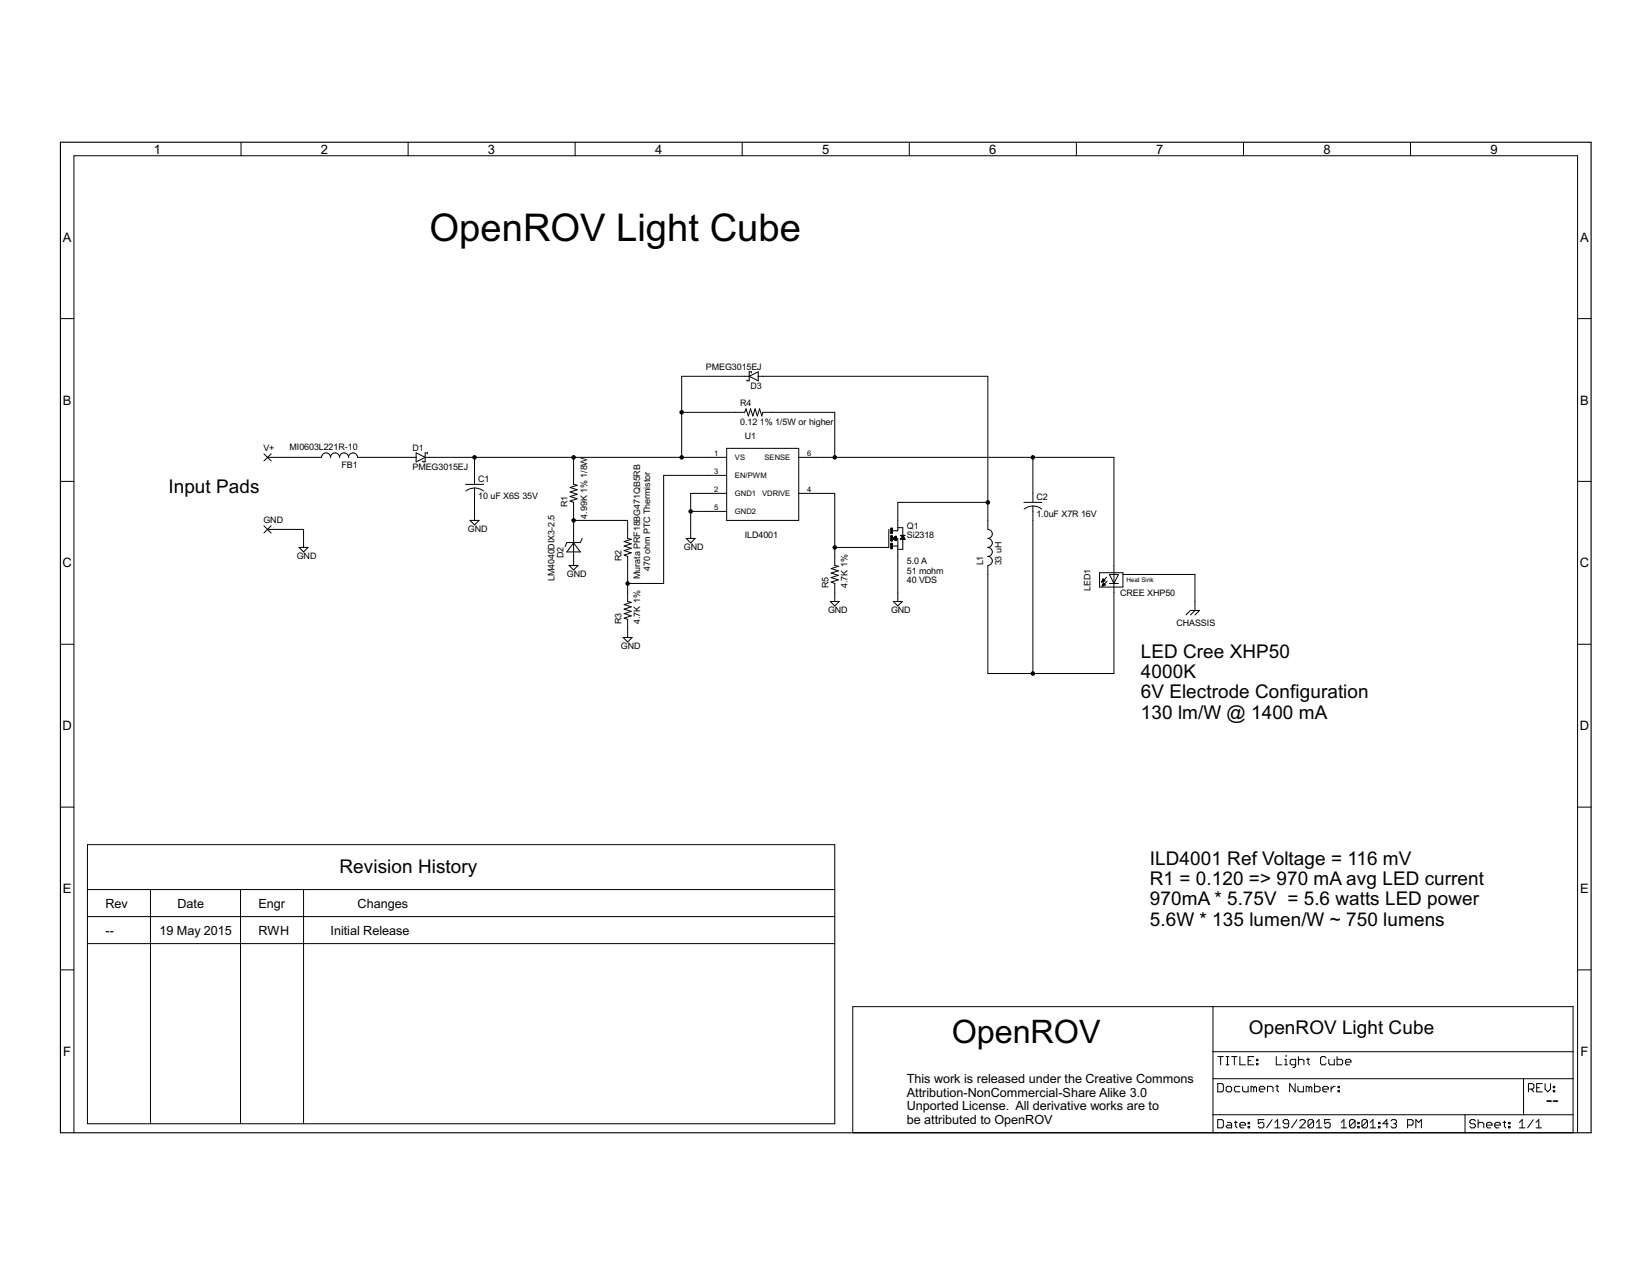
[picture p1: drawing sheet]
<?xml version="1.0" encoding="utf-8"?>
<!DOCTYPE eagle SYSTEM "eagle.dtd">
<eagle version="6.4">
<drawing>
<settings>
<setting alwaysvectorfont="no"/>
<setting verticaltext="up"/>
</settings>
<grid distance="0.1" unitdist="inch" unit="inch" style="lines" multiple="1" display="no" altdistance="0.01" altunitdist="inch" altunit="inch"/>
<schematic xreflabel="%F%N/%S.%C%R" xrefpart="/%S.%C%R">
<libraries>
<library name="OpenROV General Library">
<symbols>
<symbol name="FRAME_B_L">
<frame x1="0" y1="0" x2="431.8" y2="279.4" columns="9" rows="6" layer="94" border-bottom="no"/>
</symbol>
<symbol name="DOCFIELD">
<wire x1="0" y1="0" x2="71.12" y2="0" width="0.1016" layer="94"/>
<wire x1="101.6" y1="15.24" x2="87.63" y2="15.24" width="0.1016" layer="94"/>
<wire x1="0" y1="0" x2="0" y2="5.08" width="0.1016" layer="94"/>
<wire x1="0" y1="5.08" x2="71.12" y2="5.08" width="0.1016" layer="94"/>
<wire x1="0" y1="5.08" x2="0" y2="15.24" width="0.1016" layer="94"/>
<wire x1="101.6" y1="15.24" x2="101.6" y2="5.08" width="0.1016" layer="94"/>
<wire x1="71.12" y1="5.08" x2="71.12" y2="0" width="0.1016" layer="94"/>
<wire x1="71.12" y1="5.08" x2="87.63" y2="5.08" width="0.1016" layer="94"/>
<wire x1="71.12" y1="0" x2="101.6" y2="0" width="0.1016" layer="94"/>
<wire x1="87.63" y1="15.24" x2="87.63" y2="5.08" width="0.1016" layer="94"/>
<wire x1="87.63" y1="15.24" x2="0" y2="15.24" width="0.1016" layer="94"/>
<wire x1="87.63" y1="5.08" x2="101.6" y2="5.08" width="0.1016" layer="94"/>
<wire x1="101.6" y1="5.08" x2="101.6" y2="0" width="0.1016" layer="94"/>
<wire x1="0" y1="15.24" x2="0" y2="22.86" width="0.1016" layer="94"/>
<wire x1="101.6" y1="35.56" x2="0" y2="35.56" width="0.1016" layer="94"/>
<wire x1="101.6" y1="35.56" x2="101.6" y2="22.86" width="0.1016" layer="94"/>
<wire x1="0" y1="22.86" x2="101.6" y2="22.86" width="0.1016" layer="94"/>
<wire x1="0" y1="22.86" x2="0" y2="35.56" width="0.1016" layer="94"/>
<wire x1="101.6" y1="22.86" x2="101.6" y2="15.24" width="0.1016" layer="94"/>
<text x="1.27" y="1.27" size="2.54" layer="94" font="vector">Date:</text>
<text x="12.7" y="1.27" size="2.54" layer="94" font="vector">&gt;LAST_DATE_TIME</text>
<text x="72.39" y="1.27" size="2.54" layer="94" font="vector">Sheet:</text>
<text x="86.36" y="1.27" size="2.54" layer="94" font="vector">&gt;SHEET</text>
<text x="88.9" y="11.43" size="2.54" layer="94" font="vector">REV:</text>
<text x="1.27" y="19.05" size="2.54" layer="94" font="vector">TITLE:</text>
<text x="1.27" y="11.43" size="2.54" layer="94" font="vector">Document Number:</text>
<text x="17.78" y="19.05" size="2.54" layer="94" font="vector">&gt;DRAWING_NAME</text>
<wire x1="0" y1="35.56" x2="-101.6" y2="35.56" width="0.1016" layer="94"/>
<wire x1="0" y1="0" x2="-101.6" y2="0" width="0.1016" layer="94"/>
<wire x1="-101.6" y1="35.56" x2="-101.6" y2="0" width="0.1016" layer="94"/>
<text x="-86.36" y="2.54" size="2.54" layer="94">This work is released under the Creative Commons
Attribution-NonCommercial-Share Alike 3.0
Unported License.  All derivative works are to
be attributed to OpenROV</text>
<text x="-73.66" y="25.4" size="6.4516" layer="94">OpenROV</text>
</symbol>
</symbols>
<devicesets>
<deviceset name="FRAME_B_L" prefix="FRAME" uservalue="yes">
<gates>
<gate name="G$1" symbol="FRAME_B_L" x="0" y="0" addlevel="always"/>
<gate name="G$2" symbol="DOCFIELD" x="325.12" y="0" addlevel="always"/>
</gates>
<devices>
<device name="">
<technologies>
<technology name=""/>
</technologies>
</device>
</devices>
</deviceset>
</devicesets>
</library>
<library name="OpenROV LED Library">
<symbols>
<symbol name="LED_WITH_HEATSINK">
<wire x1="1.27" y1="2.54" x2="0" y2="0" width="0.254" layer="94"/>
<wire x1="0" y1="0" x2="-1.27" y2="2.54" width="0.254" layer="94"/>
<wire x1="1.27" y1="0" x2="0" y2="0" width="0.254" layer="94"/>
<wire x1="0" y1="0" x2="-1.27" y2="0" width="0.254" layer="94"/>
<wire x1="1.27" y1="2.54" x2="0" y2="2.54" width="0.254" layer="94"/>
<wire x1="0" y1="2.54" x2="-1.27" y2="2.54" width="0.254" layer="94"/>
<wire x1="0" y1="2.54" x2="0" y2="0" width="0.1524" layer="94"/>
<wire x1="-2.032" y1="1.778" x2="-3.429" y2="0.381" width="0.1524" layer="94"/>
<wire x1="-1.905" y1="0.635" x2="-3.302" y2="-0.762" width="0.1524" layer="94"/>
<pin name="A" x="0" y="5.08" visible="off" length="short" direction="pas" rot="R270"/>
<pin name="C" x="0" y="-2.54" visible="off" length="short" direction="pas" rot="R90"/>
<text x="-6.604" y="-2.032" size="1.778" layer="95" rot="R90">&gt;NAME</text>
<text x="-4.445" y="-2.032" size="1.778" layer="96" rot="R90">&gt;VALUE</text>
<polygon width="0.1524" layer="94">
<vertex x="-3.429" y="0.381"/>
<vertex x="-3.048" y="1.27"/>
<vertex x="-2.54" y="0.762"/>
</polygon>
<polygon width="0.1524" layer="94">
<vertex x="-3.302" y="-0.762"/>
<vertex x="-2.921" y="0.127"/>
<vertex x="-2.413" y="-0.381"/>
</polygon>
<pin name="HEATSINK" x="5.08" y="2.54" visible="off" length="short" direction="pas" rot="R180"/>
<wire x1="2.54" y1="3.048" x2="2.54" y2="-1.016" width="0.254" layer="94"/>
<wire x1="2.54" y1="-1.016" x2="-4.064" y2="-1.016" width="0.254" layer="94"/>
<wire x1="-4.064" y1="-1.016" x2="-4.064" y2="3.048" width="0.254" layer="94"/>
<wire x1="-4.064" y1="3.048" x2="2.54" y2="3.048" width="0.254" layer="94"/>
<text x="3.556" y="0.508" size="1.27" layer="94">Heat Sink</text>
</symbol>
<symbol name="ILD4001">
<pin name="VS" x="-15.24" y="7.62" length="middle"/>
<pin name="EN/PWM" x="-15.24" y="2.54" length="middle"/>
<pin name="GND1" x="-15.24" y="-2.54" length="middle"/>
<pin name="GND2" x="-15.24" y="-7.62" length="middle"/>
<pin name="SENSE" x="15.24" y="7.62" length="middle" rot="R180"/>
<pin name="VDRIVE" x="15.24" y="-2.54" length="middle" rot="R180"/>
<wire x1="-10.16" y1="10.16" x2="-10.16" y2="-10.16" width="0.254" layer="94"/>
<wire x1="-10.16" y1="-10.16" x2="10.16" y2="-10.16" width="0.254" layer="94"/>
<wire x1="10.16" y1="-10.16" x2="10.16" y2="10.16" width="0.254" layer="94"/>
<wire x1="10.16" y1="10.16" x2="-10.16" y2="10.16" width="0.254" layer="94"/>
<text x="-5.08" y="12.7" size="1.778" layer="95" ratio="10">&gt;NAME</text>
<text x="-5.08" y="-15.24" size="1.778" layer="96" ratio="10">&gt;VALUE</text>
</symbol>
</symbols>
<devicesets>
<deviceset name="LED_WITH_HEATSINK" prefix="LED" uservalue="yes">
<gates>
<gate name="G$1" symbol="LED_WITH_HEATSINK" x="0" y="0"/>
</gates>
<devices>
<device name="-CREE_MX" package="CREE_MX">
<connects>
<connect gate="G$1" pin="A" pad="A"/>
<connect gate="G$1" pin="C" pad="C"/>
<connect gate="G$1" pin="HEATSINK" pad="HEATSINK"/>
</connects>
<technologies>
<technology name=""/>
</technologies>
</device>
<device name="-OSRAM_CR7P" package="OSRAM_CR7P">
<connects>
<connect gate="G$1" pin="A" pad="A"/>
<connect gate="G$1" pin="C" pad="C"/>
<connect gate="G$1" pin="HEATSINK" pad="SINK"/>
</connects>
<technologies>
<technology name=""/>
</technologies>
</device>
<device name="-OSRAM_SSL_WITH_REFL" package="OSRAM_SSL_WITH_REFLECTOR">
<connects>
<connect gate="G$1" pin="A" pad="A"/>
<connect gate="G$1" pin="C" pad="C"/>
<connect gate="G$1" pin="HEATSINK" pad="SINK"/>
</connects>
<technologies>
<technology name=""/>
</technologies>
</device>
<device name="-OSRAM_CR7P_ALT_SILK" package="OSRAM_CR7P_ALT_SILK">
<connects>
<connect gate="G$1" pin="A" pad="A"/>
<connect gate="G$1" pin="C" pad="C"/>
<connect gate="G$1" pin="HEATSINK" pad="SINK"/>
</connects>
<technologies>
<technology name=""/>
</technologies>
</device>
<device name="-CREE_XML" package="CREE_XML">
<connects>
<connect gate="G$1" pin="A" pad="A"/>
<connect gate="G$1" pin="C" pad="C"/>
<connect gate="G$1" pin="HEATSINK" pad="SINK"/>
</connects>
<technologies>
<technology name=""/>
</technologies>
</device>
<device name="-CREE_XHP50_6V" package="CREE_XHP50_6V">
<connects>
<connect gate="G$1" pin="A" pad="A"/>
<connect gate="G$1" pin="C" pad="C"/>
<connect gate="G$1" pin="HEATSINK" pad="SINK"/>
</connects>
<technologies>
<technology name=""/>
</technologies>
</device>
</devices>
</deviceset>
<deviceset name="ILD4001" prefix="U" uservalue="yes">
<gates>
<gate name="G$1" symbol="ILD4001" x="0" y="0"/>
</gates>
<devices>
<device name="" package="SC74_INFINEON">
<connects>
<connect gate="G$1" pin="EN/PWM" pad="3"/>
<connect gate="G$1" pin="GND1" pad="2"/>
<connect gate="G$1" pin="GND2" pad="5"/>
<connect gate="G$1" pin="SENSE" pad="6"/>
<connect gate="G$1" pin="VDRIVE" pad="4"/>
<connect gate="G$1" pin="VS" pad="1"/>
</connects>
<technologies>
<technology name=""/>
</technologies>
</device>
</devices>
</deviceset>
</devicesets>
</library>
<library name="Walts_Generic_Parts">
<symbols>
<symbol name="RESISTOR">
<wire x1="-2.54" y1="0" x2="-2.159" y2="1.016" width="0.2032" layer="94"/>
<wire x1="-2.159" y1="1.016" x2="-1.524" y2="-1.016" width="0.2032" layer="94"/>
<wire x1="-1.524" y1="-1.016" x2="-0.889" y2="1.016" width="0.2032" layer="94"/>
<wire x1="-0.889" y1="1.016" x2="-0.254" y2="-1.016" width="0.2032" layer="94"/>
<wire x1="-0.254" y1="-1.016" x2="0.381" y2="1.016" width="0.2032" layer="94"/>
<wire x1="0.381" y1="1.016" x2="1.016" y2="-1.016" width="0.2032" layer="94"/>
<wire x1="1.016" y1="-1.016" x2="1.651" y2="1.016" width="0.2032" layer="94"/>
<wire x1="1.651" y1="1.016" x2="2.286" y2="-1.016" width="0.2032" layer="94"/>
<wire x1="2.286" y1="-1.016" x2="2.54" y2="0" width="0.2032" layer="94"/>
<text x="-3.81" y="1.7526" size="1.778" layer="95">&gt;NAME</text>
<text x="-3.81" y="-3.556" size="1.778" layer="96">&gt;VALUE</text>
<pin name="2" x="5.08" y="0" visible="off" length="short" direction="pas" swaplevel="1" rot="R180"/>
<pin name="1" x="-5.08" y="0" visible="off" length="short" direction="pas" swaplevel="1"/>
</symbol>
<symbol name="CAP">
<wire x1="-2.54" y1="0" x2="2.54" y2="0" width="0.254" layer="94"/>
<wire x1="0" y1="-1.016" x2="0" y2="-2.54" width="0.1524" layer="94"/>
<wire x1="0" y1="-1" x2="2.4892" y2="-1.8542" width="0.254" layer="94" curve="-37.878202"/>
<wire x1="-2.4668" y1="-1.8504" x2="0" y2="-1.0161" width="0.254" layer="94" curve="-37.373024"/>
<text x="1.016" y="0.635" size="1.778" layer="95">&gt;NAME</text>
<text x="1.016" y="-4.191" size="1.778" layer="96">&gt;VALUE</text>
<pin name="1" x="0" y="2.54" visible="off" length="short" direction="pas" swaplevel="1" rot="R270"/>
<pin name="2" x="0" y="-5.08" visible="off" length="short" direction="pas" swaplevel="1" rot="R90"/>
</symbol>
<symbol name="SCHOTTKY-1">
<wire x1="-1.27" y1="-1.27" x2="1.27" y2="0" width="0.254" layer="94"/>
<wire x1="1.27" y1="0" x2="-1.27" y2="1.27" width="0.254" layer="94"/>
<wire x1="1.905" y1="1.27" x2="1.27" y2="1.27" width="0.254" layer="94"/>
<wire x1="1.27" y1="1.27" x2="1.27" y2="0" width="0.254" layer="94"/>
<wire x1="-1.27" y1="1.27" x2="-1.27" y2="0" width="0.254" layer="94"/>
<wire x1="-1.27" y1="0" x2="-1.27" y2="-1.27" width="0.254" layer="94"/>
<wire x1="1.27" y1="0" x2="1.27" y2="-1.27" width="0.254" layer="94"/>
<wire x1="1.905" y1="1.27" x2="1.905" y2="1.016" width="0.254" layer="94"/>
<wire x1="1.27" y1="-1.27" x2="0.635" y2="-1.27" width="0.254" layer="94"/>
<wire x1="0.635" y1="-1.016" x2="0.635" y2="-1.27" width="0.254" layer="94"/>
<text x="-2.286" y="1.905" size="1.778" layer="95">&gt;NAME</text>
<text x="-2.286" y="-3.683" size="1.778" layer="96">&gt;VALUE</text>
<pin name="A" x="-2.54" y="0" visible="off" length="point" direction="pas"/>
<pin name="C" x="2.54" y="0" visible="off" length="point" direction="pas" rot="R180"/>
<wire x1="-1.27" y1="0" x2="-2.54" y2="0" width="0.254" layer="94"/>
<wire x1="1.27" y1="0" x2="2.54" y2="0" width="0.254" layer="94"/>
</symbol>
<symbol name="INDUCTOR">
<wire x1="0" y1="5.08" x2="1.27" y2="3.81" width="0.254" layer="94" curve="-90"/>
<wire x1="0" y1="2.54" x2="1.27" y2="3.81" width="0.254" layer="94" curve="90"/>
<wire x1="0" y1="2.54" x2="1.27" y2="1.27" width="0.254" layer="94" curve="-90"/>
<wire x1="0" y1="0" x2="1.27" y2="1.27" width="0.254" layer="94" curve="90"/>
<wire x1="0" y1="0" x2="1.27" y2="-1.27" width="0.254" layer="94" curve="-90"/>
<wire x1="0" y1="-2.54" x2="1.27" y2="-1.27" width="0.254" layer="94" curve="90"/>
<wire x1="0" y1="-2.54" x2="1.27" y2="-3.81" width="0.254" layer="94" curve="-90"/>
<wire x1="0" y1="-5.08" x2="1.27" y2="-3.81" width="0.254" layer="94" curve="90"/>
<text x="-1.27" y="-5.08" size="1.778" layer="95" rot="R90">&gt;NAME</text>
<text x="3.81" y="-5.08" size="1.778" layer="96" rot="R90">&gt;VALUE</text>
<pin name="2" x="0" y="-7.62" visible="off" length="short" direction="pas" swaplevel="1" rot="R90"/>
<pin name="1" x="0" y="7.62" visible="off" length="short" direction="pas" swaplevel="1" rot="R270"/>
</symbol>
<symbol name="N_MOSFET">
<wire x1="-0.508" y1="0" x2="0" y2="0" width="0.1524" layer="94"/>
<wire x1="-1.524" y1="-2.159" x2="0" y2="-2.159" width="0.1524" layer="94"/>
<wire x1="-2.54" y1="-2.54" x2="-2.54" y2="2.54" width="0.1524" layer="94"/>
<wire x1="0" y1="0" x2="0" y2="-2.159" width="0.1524" layer="94"/>
<wire x1="1.397" y1="-0.254" x2="1.397" y2="-3.048" width="0.1524" layer="94"/>
<wire x1="1.397" y1="-3.048" x2="0" y2="-3.048" width="0.1524" layer="94"/>
<wire x1="-1.524" y1="2.159" x2="0" y2="2.159" width="0.1524" layer="94"/>
<wire x1="0" y1="2.159" x2="0" y2="2.54" width="0.1524" layer="94"/>
<wire x1="0" y1="3.048" x2="1.397" y2="3.048" width="0.1524" layer="94"/>
<wire x1="1.397" y1="3.048" x2="1.397" y2="0.762" width="0.1524" layer="94"/>
<wire x1="0" y1="-2.159" x2="0" y2="-2.54" width="0.1524" layer="94"/>
<text x="2.54" y="0" size="1.778" layer="96">&gt;VALUE</text>
<text x="2.54" y="2.54" size="1.778" layer="95">&gt;NAME</text>
<rectangle x1="-2.032" y1="1.397" x2="-1.524" y2="2.921" layer="94"/>
<rectangle x1="-2.032" y1="-0.762" x2="-1.524" y2="0.762" layer="94"/>
<rectangle x1="-2.032" y1="-2.921" x2="-1.524" y2="-1.397" layer="94"/>
<rectangle x1="0.762" y1="0.762" x2="2.032" y2="0.889" layer="94"/>
<pin name="D" x="0" y="5.08" visible="off" length="short" direction="pas" rot="R270"/>
<pin name="S" x="0" y="-5.08" visible="off" length="short" direction="pas" rot="R90"/>
<pin name="G" x="-5.08" y="-2.54" visible="off" length="short" direction="pas"/>
<polygon width="0.1016" layer="94">
<vertex x="-1.524" y="0"/>
<vertex x="-0.508" y="0.635"/>
<vertex x="-0.508" y="-0.635"/>
</polygon>
<polygon width="0.1016" layer="94">
<vertex x="1.397" y="0.762"/>
<vertex x="2.032" y="-0.254"/>
<vertex x="0.762" y="-0.254"/>
</polygon>
</symbol>
<symbol name="ZENER/TVS">
<wire x1="-1.27" y1="-1.905" x2="1.27" y2="0" width="0.254" layer="94"/>
<wire x1="1.27" y1="0" x2="-1.27" y2="1.905" width="0.254" layer="94"/>
<wire x1="-1.27" y1="1.905" x2="-1.27" y2="-1.905" width="0.254" layer="94"/>
<wire x1="1.397" y1="1.905" x2="1.397" y2="-1.905" width="0.254" layer="94"/>
<wire x1="1.397" y1="-1.905" x2="2.54" y2="-2.413" width="0.254" layer="94"/>
<wire x1="1.397" y1="1.905" x2="0.254" y2="2.413" width="0.254" layer="94"/>
<text x="-2.9464" y="2.8956" size="1.778" layer="95">&gt;NAME</text>
<text x="-4.4704" y="-4.7498" size="1.778" layer="96">&gt;VALUE</text>
<pin name="A" x="-2.54" y="0" visible="off" length="short" direction="pas"/>
<pin name="C" x="2.54" y="0" visible="off" length="short" direction="pas" rot="R180"/>
</symbol>
</symbols>
<devicesets>
<deviceset name="RESISTOR" prefix="R" uservalue="yes">
<gates>
<gate name="G$1" symbol="RESISTOR" x="0" y="0"/>
</gates>
<devices>
<device name="-0603" package="R0603">
<connects>
<connect gate="G$1" pin="1" pad="1"/>
<connect gate="G$1" pin="2" pad="2"/>
</connects>
<technologies>
<technology name=""/>
</technologies>
</device>
<device name="-0805" package="R0805">
<connects>
<connect gate="G$1" pin="1" pad="1"/>
<connect gate="G$1" pin="2" pad="2"/>
</connects>
<technologies>
<technology name=""/>
</technologies>
</device>
<device name="-1210" package="R1210">
<connects>
<connect gate="G$1" pin="1" pad="1"/>
<connect gate="G$1" pin="2" pad="2"/>
</connects>
<technologies>
<technology name=""/>
</technologies>
</device>
<device name="-1206" package="R1206">
<connects>
<connect gate="G$1" pin="1" pad="1"/>
<connect gate="G$1" pin="2" pad="2"/>
</connects>
<technologies>
<technology name=""/>
</technologies>
</device>
<device name="-1812" package="R1812">
<connects>
<connect gate="G$1" pin="1" pad="1"/>
<connect gate="G$1" pin="2" pad="2"/>
</connects>
<technologies>
<technology name=""/>
</technologies>
</device>
<device name="-2010" package="R2010">
<connects>
<connect gate="G$1" pin="1" pad="1"/>
<connect gate="G$1" pin="2" pad="2"/>
</connects>
<technologies>
<technology name=""/>
</technologies>
</device>
<device name="-0402" package="R0402">
<connects>
<connect gate="G$1" pin="1" pad="1"/>
<connect gate="G$1" pin="2" pad="2"/>
</connects>
<technologies>
<technology name=""/>
</technologies>
</device>
</devices>
</deviceset>
<deviceset name="CAP" prefix="C" uservalue="yes">
<gates>
<gate name="G$1" symbol="CAP" x="0" y="0"/>
</gates>
<devices>
<device name="0603" package="R0603">
<connects>
<connect gate="G$1" pin="1" pad="1"/>
<connect gate="G$1" pin="2" pad="2"/>
</connects>
<technologies>
<technology name=""/>
</technologies>
</device>
<device name="0805" package="R0805">
<connects>
<connect gate="G$1" pin="1" pad="1"/>
<connect gate="G$1" pin="2" pad="2"/>
</connects>
<technologies>
<technology name=""/>
</technologies>
</device>
<device name="1206" package="R1206">
<connects>
<connect gate="G$1" pin="1" pad="1"/>
<connect gate="G$1" pin="2" pad="2"/>
</connects>
<technologies>
<technology name=""/>
</technologies>
</device>
</devices>
</deviceset>
<deviceset name="SCHOTTKY" prefix="D" uservalue="yes">
<gates>
<gate name="1" symbol="SCHOTTKY-1" x="0" y="0"/>
</gates>
<devices>
<device name="" package="SOT23">
<connects>
<connect gate="1" pin="A" pad="1"/>
<connect gate="1" pin="C" pad="3"/>
</connects>
<technologies>
<technology name=""/>
</technologies>
</device>
<device name="SOD323" package="SOD323">
<connects>
<connect gate="1" pin="A" pad="A"/>
<connect gate="1" pin="C" pad="C"/>
</connects>
<technologies>
<technology name=""/>
</technologies>
</device>
<device name="DPAK" package="DPAK">
<connects>
<connect gate="1" pin="A" pad="1 3"/>
<connect gate="1" pin="C" pad="4"/>
</connects>
<technologies>
<technology name=""/>
</technologies>
</device>
<device name="DO214AA" package="DO214AA">
<connects>
<connect gate="1" pin="A" pad="A"/>
<connect gate="1" pin="C" pad="C"/>
</connects>
<technologies>
<technology name=""/>
</technologies>
</device>
<device name="DO214AC" package="DO214AC">
<connects>
<connect gate="1" pin="A" pad="A"/>
<connect gate="1" pin="C" pad="C"/>
</connects>
<technologies>
<technology name=""/>
</technologies>
</device>
<device name="SOD123W" package="SOD123W">
<connects>
<connect gate="1" pin="A" pad="A"/>
<connect gate="1" pin="C" pad="C"/>
</connects>
<technologies>
<technology name=""/>
</technologies>
</device>
</devices>
</deviceset>
<deviceset name="INDUCTOR" prefix="L" uservalue="yes">
<gates>
<gate name="G$1" symbol="INDUCTOR" x="55.88" y="-15.24"/>
</gates>
<devices>
<device name="0603" package="R0603">
<connects>
<connect gate="G$1" pin="1" pad="1"/>
<connect gate="G$1" pin="2" pad="2"/>
</connects>
<technologies>
<technology name=""/>
</technologies>
</device>
<device name="0805" package="R0805">
<connects>
<connect gate="G$1" pin="1" pad="1"/>
<connect gate="G$1" pin="2" pad="2"/>
</connects>
<technologies>
<technology name=""/>
</technologies>
</device>
<device name="1206" package="R1206">
<connects>
<connect gate="G$1" pin="1" pad="1"/>
<connect gate="G$1" pin="2" pad="2"/>
</connects>
<technologies>
<technology name=""/>
</technologies>
</device>
<device name="3A_TEST" package="INDUCTOR_3A_TEST">
<connects>
<connect gate="G$1" pin="1" pad="P$1"/>
<connect gate="G$1" pin="2" pad="P$2"/>
</connects>
<technologies>
<technology name=""/>
</technologies>
</device>
<device name="TAIYO-NR60" package="INDUCTOR_TAIYO_NR60">
<connects>
<connect gate="G$1" pin="1" pad="P$1"/>
<connect gate="G$1" pin="2" pad="P$2"/>
</connects>
<technologies>
<technology name=""/>
</technologies>
</device>
<device name="-BOURNS-12X0" package="INDUCTOR_BOURNS_12X0">
<connects>
<connect gate="G$1" pin="1" pad="1"/>
<connect gate="G$1" pin="2" pad="2"/>
</connects>
<technologies>
<technology name=""/>
</technologies>
</device>
<device name="-LAIRD_TYS5020" package="INDUCTOR_LAIRD_TYS5020">
<connects>
<connect gate="G$1" pin="1" pad="P$1"/>
<connect gate="G$1" pin="2" pad="P$2"/>
</connects>
<technologies>
<technology name=""/>
</technologies>
</device>
<device name="-LAIRD_TYS8040" package="INDUCTOR_LAIRD_TYS8040">
<connects>
<connect gate="G$1" pin="1" pad="P$1"/>
<connect gate="G$1" pin="2" pad="P$2"/>
</connects>
<technologies>
<technology name=""/>
</technologies>
</device>
<device name="-LAIRD_TYS6045" package="INDUCTOR_LAIRD_TYS6045">
<connects>
<connect gate="G$1" pin="1" pad="P$1"/>
<connect gate="G$1" pin="2" pad="P$2"/>
</connects>
<technologies>
<technology name=""/>
</technologies>
</device>
</devices>
</deviceset>
<deviceset name="NMOS-FET" prefix="Q" uservalue="yes">
<gates>
<gate name="A" symbol="N_MOSFET" x="0" y="0"/>
</gates>
<devices>
<device name="SO8" package="SO8">
<connects>
<connect gate="A" pin="D" pad="5 6 7 8"/>
<connect gate="A" pin="G" pad="4"/>
<connect gate="A" pin="S" pad="1 2 3"/>
</connects>
<technologies>
<technology name=""/>
</technologies>
</device>
<device name="SOT23" package="SOT23">
<connects>
<connect gate="A" pin="D" pad="3"/>
<connect gate="A" pin="G" pad="1"/>
<connect gate="A" pin="S" pad="2"/>
</connects>
<technologies>
<technology name=""/>
</technologies>
</device>
<device name="-SOT223" package="SOT223">
<connects>
<connect gate="A" pin="D" pad="2 4"/>
<connect gate="A" pin="G" pad="1"/>
<connect gate="A" pin="S" pad="3"/>
</connects>
<technologies>
<technology name=""/>
</technologies>
</device>
</devices>
</deviceset>
<deviceset name="FERRITE" prefix="FB" uservalue="yes">
<gates>
<gate name="G$1" symbol="INDUCTOR" x="55.88" y="-15.24"/>
</gates>
<devices>
<device name="SIZE_0805" package="R0805">
<connects>
<connect gate="G$1" pin="1" pad="1"/>
<connect gate="G$1" pin="2" pad="2"/>
</connects>
<technologies>
<technology name=""/>
</technologies>
</device>
<device name="SIZE_1206" package="R1206">
<connects>
<connect gate="G$1" pin="1" pad="1"/>
<connect gate="G$1" pin="2" pad="2"/>
</connects>
<technologies>
<technology name=""/>
</technologies>
</device>
<device name="SIZE_0603" package="R0603">
<connects>
<connect gate="G$1" pin="1" pad="1"/>
<connect gate="G$1" pin="2" pad="2"/>
</connects>
<technologies>
<technology name=""/>
</technologies>
</device>
</devices>
</deviceset>
<deviceset name="ZENER-TVS" prefix="D" uservalue="yes">
<gates>
<gate name="G$1" symbol="ZENER/TVS" x="0" y="0"/>
</gates>
<devices>
<device name="DO-214AC" package="DO214AC">
<connects>
<connect gate="G$1" pin="A" pad="A"/>
<connect gate="G$1" pin="C" pad="C"/>
</connects>
<technologies>
<technology name=""/>
</technologies>
</device>
<device name="SOT23" package="SOT23">
<connects>
<connect gate="G$1" pin="A" pad="1"/>
<connect gate="G$1" pin="C" pad="3"/>
</connects>
<technologies>
<technology name=""/>
</technologies>
</device>
<device name="SOD323" package="SOD323">
<connects>
<connect gate="G$1" pin="A" pad="A"/>
<connect gate="G$1" pin="C" pad="C"/>
</connects>
<technologies>
<technology name=""/>
</technologies>
</device>
<device name="-SC70-5" package="SC70-5">
<connects>
<connect gate="G$1" pin="A" pad="1"/>
<connect gate="G$1" pin="C" pad="3"/>
</connects>
<technologies>
<technology name=""/>
</technologies>
</device>
<device name="-SC70-3" package="SC70-3">
<connects>
<connect gate="G$1" pin="A" pad="2"/>
<connect gate="G$1" pin="C" pad="1"/>
</connects>
<technologies>
<technology name=""/>
</technologies>
</device>
</devices>
</deviceset>
</devicesets>
</library>
<library name="Walts Supply Symbols">
<symbols>
<symbol name="GND">
<wire x1="-1.27" y1="0" x2="1.27" y2="0" width="0.254" layer="94"/>
<wire x1="1.27" y1="0" x2="0" y2="-1.27" width="0.254" layer="94"/>
<wire x1="0" y1="-1.27" x2="-1.27" y2="0" width="0.254" layer="94"/>
<text x="-1.905" y="-3.175" size="1.778" layer="96">&gt;VALUE</text>
<pin name="GND" x="0" y="2.54" visible="off" length="short" direction="sup" rot="R270"/>
</symbol>
<symbol name="CHASSIS">
<wire x1="-1.27" y1="-2.54" x2="0" y2="-2.54" width="0.254" layer="94"/>
<wire x1="0" y1="-2.54" x2="1.27" y2="-2.54" width="0.254" layer="94"/>
<wire x1="1.27" y1="-2.54" x2="0" y2="-3.81" width="0.254" layer="94"/>
<text x="-5.207" y="-6.985" size="1.778" layer="96">&gt;VALUE</text>
<pin name="CHASSIS" x="0" y="0" visible="off" length="short" direction="sup" rot="R270"/>
<wire x1="-1.27" y1="-2.54" x2="-2.54" y2="-3.81" width="0.254" layer="94"/>
<wire x1="0" y1="-2.54" x2="-1.27" y2="-3.81" width="0.254" layer="94"/>
</symbol>
</symbols>
<devicesets>
<deviceset name="GND" prefix="SUPPLY">
<gates>
<gate name="GND" symbol="GND" x="0" y="0"/>
</gates>
<devices>
<device name="">
<technologies>
<technology name=""/>
</technologies>
</device>
</devices>
</deviceset>
<deviceset name="CHASSIS">
<gates>
<gate name="G$1" symbol="CHASSIS" x="0" y="0"/>
</gates>
<devices>
<device name="">
<technologies>
<technology name=""/>
</technologies>
</device>
</devices>
</deviceset>
</devicesets>
</library>
<library name="Walts Test Points and Pads">
<symbols>
<symbol name="PAD-1">
<wire x1="-1.016" y1="1.016" x2="1.016" y2="-1.016" width="0.254" layer="94"/>
<wire x1="-1.016" y1="-1.016" x2="1.016" y2="1.016" width="0.254" layer="94"/>
<text x="-1.143" y="1.8542" size="1.778" layer="95">&gt;NAME</text>
<text x="-1.143" y="-3.302" size="1.778" layer="96">&gt;VALUE</text>
<pin name="P" x="2.54" y="0" visible="off" length="short" direction="pas" rot="R180"/>
</symbol>
</symbols>
<devicesets>
<deviceset name="SMD_PAD" prefix="PAD" uservalue="yes">
<gates>
<gate name="1" symbol="PAD-1" x="0" y="0"/>
</gates>
<devices>
<device name="3/5" package="SMD_3_5">
<connects>
<connect gate="1" pin="P" pad="1"/>
</connects>
<technologies>
<technology name=""/>
</technologies>
</device>
<device name="3/3" package="SMD_3_3">
<connects>
<connect gate="1" pin="P" pad="1"/>
</connects>
<technologies>
<technology name=""/>
</technologies>
</device>
<device name="-2/2" package="SMD_2_2">
<connects>
<connect gate="1" pin="P" pad="1"/>
</connects>
<technologies>
<technology name=""/>
</technologies>
</device>
</devices>
</deviceset>
</devicesets>
</library>
</libraries>
<attributes>
</attributes>
<variantdefs>
</variantdefs>
<classes>
<class number="0" name="default" width="0" drill="0">
</class>
</classes>
<parts>
<part name="FRAME1" library="OpenROV General Library" deviceset="FRAME_B_L" device=""/>
<part name="LED1" library="OpenROV LED Library" deviceset="LED_WITH_HEATSINK" device="-CREE_XHP50_6V" value="CREE XHP50"/>
<part name="R4" library="Walts_Generic_Parts" deviceset="RESISTOR" device="-0603" value="0.12 1% 1/5W or higher"/>
<part name="C1" library="Walts_Generic_Parts" deviceset="CAP" device="0805" value="10 uF X6S 35V"/>
<part name="C2" library="Walts_Generic_Parts" deviceset="CAP" device="0603" value="1.0uF X7R 16V"/>
<part name="D3" library="Walts_Generic_Parts" deviceset="SCHOTTKY" device="SOD323" value="PMEG3015EJ"/>
<part name="L1" library="Walts_Generic_Parts" deviceset="INDUCTOR" device="-LAIRD_TYS6045" value="33 uH"/>
<part name="SUPPLY2" library="Walts Supply Symbols" deviceset="GND" device=""/>
<part name="Q1" library="Walts_Generic_Parts" deviceset="NMOS-FET" device="SOT23" value="Si2318"/>
<part name="U1" library="OpenROV LED Library" deviceset="ILD4001" device="" value="ILD4001"/>
<part name="V+" library="Walts Test Points and Pads" deviceset="SMD_PAD" device="-2/2"/>
<part name="GND" library="Walts Test Points and Pads" deviceset="SMD_PAD" device="3/3"/>
<part name="FB1" library="Walts_Generic_Parts" deviceset="FERRITE" device="SIZE_0603" value="MI0603L221R-10"/>
<part name="D1" library="Walts_Generic_Parts" deviceset="SCHOTTKY" device="SOD323" value="PMEG3015EJ"/>
<part name="SUPPLY1" library="Walts Supply Symbols" deviceset="GND" device=""/>
<part name="SUPPLY3" library="Walts Supply Symbols" deviceset="GND" device=""/>
<part name="SUPPLY4" library="Walts Supply Symbols" deviceset="GND" device=""/>
<part name="U$1" library="Walts Supply Symbols" deviceset="CHASSIS" device=""/>
<part name="R1" library="Walts_Generic_Parts" deviceset="RESISTOR" device="-0402" value="4.99K 1% 1/8W"/>
<part name="R3" library="Walts_Generic_Parts" deviceset="RESISTOR" device="-0402" value="4.7K 1%"/>
<part name="R2" library="Walts_Generic_Parts" deviceset="RESISTOR" device="-0603" value="Murata PRF18BG471QB5RB"/>
<part name="D2" library="Walts_Generic_Parts" deviceset="ZENER-TVS" device="-SC70-3" value="LM4040DIX3-2.5"/>
<part name="SUPPLY5" library="Walts Supply Symbols" deviceset="GND" device=""/>
<part name="SUPPLY6" library="Walts Supply Symbols" deviceset="GND" device=""/>
<part name="R5" library="Walts_Generic_Parts" deviceset="RESISTOR" device="-0402" value="4.7K 1%"/>
<part name="SUPPLY7" library="Walts Supply Symbols" deviceset="GND" device=""/>
</parts>
<sheets>
<sheet>
<plain>
<text x="104.14" y="251.46" size="7.62" layer="97">OpenROV Light Cube</text>
<text x="307.34" y="58.42" size="3.81" layer="97">ILD4001 Ref Voltage = 116 mV
R1 = 0.120 =&gt; 970 mA avg LED current
970mA * 5.75V  = 5.6 watts LED power
5.6W * 135 lumen/W ~ 750 lumens</text>
<text x="304.8" y="116.84" size="3.81" layer="97">LED Cree XHP50
4000K
6V Electrode Configuration
130 lm/W @ 1400 mA</text>
<text x="238.76" y="154.94" size="1.778" layer="97">5.0 A
51 mohm
40 VDS</text>
<text x="335.28" y="27.94" size="3.81" layer="97">OpenROV Light Cube</text>
<text x="419.1" y="7.62" size="3.81" layer="97">--</text>
<wire x1="7.62" y1="81.28" x2="218.44" y2="81.28" width="0.1524" layer="97"/>
<wire x1="218.44" y1="81.28" x2="218.44" y2="68.58" width="0.1524" layer="97"/>
<wire x1="218.44" y1="68.58" x2="218.44" y2="60.96" width="0.1524" layer="97"/>
<wire x1="218.44" y1="60.96" x2="218.44" y2="53.34" width="0.1524" layer="97"/>
<wire x1="218.44" y1="53.34" x2="218.44" y2="2.54" width="0.1524" layer="97"/>
<wire x1="218.44" y1="2.54" x2="68.58" y2="2.54" width="0.1524" layer="97"/>
<wire x1="68.58" y1="2.54" x2="50.8" y2="2.54" width="0.1524" layer="97"/>
<wire x1="50.8" y1="2.54" x2="25.4" y2="2.54" width="0.1524" layer="97"/>
<wire x1="25.4" y1="2.54" x2="7.62" y2="2.54" width="0.1524" layer="97"/>
<wire x1="7.62" y1="2.54" x2="7.62" y2="53.34" width="0.1524" layer="97"/>
<wire x1="7.62" y1="53.34" x2="7.62" y2="60.96" width="0.1524" layer="97"/>
<wire x1="7.62" y1="60.96" x2="7.62" y2="68.58" width="0.1524" layer="97"/>
<wire x1="7.62" y1="68.58" x2="7.62" y2="81.28" width="0.1524" layer="97"/>
<wire x1="7.62" y1="68.58" x2="25.4" y2="68.58" width="0.1524" layer="97"/>
<wire x1="25.4" y1="68.58" x2="50.8" y2="68.58" width="0.1524" layer="97"/>
<wire x1="50.8" y1="68.58" x2="68.58" y2="68.58" width="0.1524" layer="97"/>
<wire x1="68.58" y1="68.58" x2="218.44" y2="68.58" width="0.1524" layer="97"/>
<wire x1="25.4" y1="68.58" x2="25.4" y2="2.54" width="0.1524" layer="97"/>
<wire x1="50.8" y1="68.58" x2="50.8" y2="2.54" width="0.1524" layer="97"/>
<wire x1="68.58" y1="68.58" x2="68.58" y2="2.54" width="0.1524" layer="97"/>
<text x="78.74" y="73.406" size="3.81" layer="97">Revision History</text>
<text x="12.7" y="63.5" size="2.54" layer="97">Rev</text>
<text x="33.02" y="63.5" size="2.54" layer="97">Date</text>
<text x="55.88" y="63.5" size="2.54" layer="97">Engr</text>
<text x="83.82" y="63.5" size="2.54" layer="97">Changes</text>
<wire x1="7.62" y1="60.96" x2="218.44" y2="60.96" width="0.1524" layer="97"/>
<text x="12.7" y="55.88" size="2.54" layer="97">--</text>
<text x="27.94" y="55.88" size="2.54" layer="97">19 May 2015</text>
<text x="55.88" y="55.88" size="2.54" layer="97">RWH</text>
<text x="76.2" y="55.88" size="2.54" layer="97">Initial Release</text>
<wire x1="7.62" y1="53.34" x2="218.44" y2="53.34" width="0.1524" layer="97"/>
<text x="30.48" y="180.34" size="3.81" layer="97">Input Pads</text>
<text x="166.37" y="158.496" size="1.778" layer="97" rot="R90">470 ohm PTC Thermistor</text>
</plain>
<instances>
<instance part="FRAME1" gate="G$1" x="0" y="0"/>
<instance part="FRAME1" gate="G$2" x="325.12" y="0"/>
<instance part="LED1" gate="G$1" x="297.18" y="154.94" smashed="yes">
<attribute name="NAME" x="290.576" y="152.908" size="1.778" layer="95" rot="R90"/>
<attribute name="VALUE" x="314.452" y="153.035" size="1.778" layer="96" rot="R180"/>
</instance>
<instance part="R4" gate="G$1" x="195.58" y="203.2"/>
<instance part="C1" gate="G$1" x="116.84" y="182.88"/>
<instance part="C2" gate="G$1" x="274.32" y="177.8"/>
<instance part="D3" gate="1" x="195.58" y="213.36" rot="R180"/>
<instance part="L1" gate="G$1" x="261.62" y="165.1"/>
<instance part="SUPPLY2" gate="GND" x="68.58" y="165.1"/>
<instance part="Q1" gate="A" x="236.22" y="167.64"/>
<instance part="U1" gate="G$1" x="198.12" y="182.88"/>
<instance part="V+" gate="1" x="58.42" y="190.5"/>
<instance part="GND" gate="1" x="58.42" y="170.18"/>
<instance part="FB1" gate="G$1" x="78.74" y="190.5" rot="R90"/>
<instance part="D1" gate="1" x="101.6" y="190.5"/>
<instance part="SUPPLY1" gate="GND" x="116.84" y="172.72"/>
<instance part="SUPPLY3" gate="GND" x="177.8" y="167.64"/>
<instance part="SUPPLY4" gate="GND" x="236.22" y="149.86"/>
<instance part="U$1" gate="G$1" x="320.04" y="149.86"/>
<instance part="R1" gate="G$1" x="144.78" y="180.34" smashed="yes" rot="R90">
<attribute name="NAME" x="143.0274" y="176.53" size="1.778" layer="95" rot="R90"/>
<attribute name="VALUE" x="148.59" y="173.228" size="1.778" layer="96" rot="R90"/>
</instance>
<instance part="R3" gate="G$1" x="160.02" y="147.32" rot="R90"/>
<instance part="R2" gate="G$1" x="160.02" y="165.1" smashed="yes" rot="R90">
<attribute name="NAME" x="158.2674" y="161.29" size="1.778" layer="95" rot="R90"/>
<attribute name="VALUE" x="163.576" y="156.21" size="1.778" layer="96" rot="R90"/>
</instance>
<instance part="D2" gate="G$1" x="144.78" y="165.1" smashed="yes" rot="R90">
<attribute name="NAME" x="141.8844" y="162.1536" size="1.778" layer="95" rot="R90"/>
<attribute name="VALUE" x="139.3698" y="155.5496" size="1.778" layer="96" rot="R90"/>
</instance>
<instance part="SUPPLY5" gate="GND" x="160.02" y="139.7"/>
<instance part="SUPPLY6" gate="GND" x="144.78" y="160.02"/>
<instance part="R5" gate="G$1" x="218.44" y="157.48" rot="R90"/>
<instance part="SUPPLY7" gate="GND" x="218.44" y="149.86"/>
</instances>
<busses>
</busses>
<nets>
<net name="N$5" class="0">
<segment>
<pinref part="C1" gate="G$1" pin="1"/>
<wire x1="116.84" y1="190.5" x2="144.78" y2="190.5" width="0.1524" layer="91"/>
<wire x1="144.78" y1="190.5" x2="175.26" y2="190.5" width="0.1524" layer="91"/>
<wire x1="116.84" y1="185.42" x2="116.84" y2="190.5" width="0.1524" layer="91"/>
<pinref part="R4" gate="G$1" pin="1"/>
<wire x1="190.5" y1="203.2" x2="175.26" y2="203.2" width="0.1524" layer="91"/>
<wire x1="175.26" y1="203.2" x2="175.26" y2="190.5" width="0.1524" layer="91"/>
<wire x1="175.26" y1="203.2" x2="175.26" y2="213.36" width="0.1524" layer="91"/>
<junction x="175.26" y="203.2"/>
<pinref part="D3" gate="1" pin="C"/>
<wire x1="175.26" y1="213.36" x2="193.04" y2="213.36" width="0.1524" layer="91"/>
<pinref part="U1" gate="G$1" pin="VS"/>
<wire x1="175.26" y1="190.5" x2="182.88" y2="190.5" width="0.1524" layer="91"/>
<junction x="175.26" y="190.5"/>
<pinref part="D1" gate="1" pin="C"/>
<wire x1="104.14" y1="190.5" x2="116.84" y2="190.5" width="0.1524" layer="91"/>
<junction x="116.84" y="190.5"/>
<pinref part="R1" gate="G$1" pin="2"/>
<wire x1="144.78" y1="185.42" x2="144.78" y2="190.5" width="0.1524" layer="91"/>
<junction x="144.78" y="190.5"/>
</segment>
</net>
<net name="N$7" class="0">
<segment>
<wire x1="213.36" y1="190.5" x2="218.44" y2="190.5" width="0.1524" layer="91"/>
<pinref part="R4" gate="G$1" pin="2"/>
<wire x1="218.44" y1="190.5" x2="274.32" y2="190.5" width="0.1524" layer="91"/>
<wire x1="200.66" y1="203.2" x2="218.44" y2="203.2" width="0.1524" layer="91"/>
<wire x1="218.44" y1="203.2" x2="218.44" y2="190.5" width="0.1524" layer="91"/>
<junction x="218.44" y="190.5"/>
<pinref part="C2" gate="G$1" pin="1"/>
<wire x1="274.32" y1="180.34" x2="274.32" y2="190.5" width="0.1524" layer="91"/>
<pinref part="U1" gate="G$1" pin="SENSE"/>
<pinref part="LED1" gate="G$1" pin="A"/>
<wire x1="274.32" y1="190.5" x2="297.18" y2="190.5" width="0.1524" layer="91"/>
<wire x1="297.18" y1="190.5" x2="297.18" y2="160.02" width="0.1524" layer="91"/>
<junction x="274.32" y="190.5"/>
</segment>
</net>
<net name="N$8" class="0">
<segment>
<pinref part="D3" gate="1" pin="A"/>
<wire x1="261.62" y1="172.72" x2="261.62" y2="177.8" width="0.1524" layer="91"/>
<wire x1="261.62" y1="177.8" x2="261.62" y2="213.36" width="0.1524" layer="91"/>
<wire x1="261.62" y1="213.36" x2="198.12" y2="213.36" width="0.1524" layer="91"/>
<pinref part="L1" gate="G$1" pin="1"/>
<pinref part="Q1" gate="A" pin="D"/>
<wire x1="236.22" y1="172.72" x2="236.22" y2="177.8" width="0.1524" layer="91"/>
<wire x1="236.22" y1="177.8" x2="261.62" y2="177.8" width="0.1524" layer="91"/>
<junction x="261.62" y="177.8"/>
</segment>
</net>
<net name="N$9" class="0">
<segment>
<pinref part="C2" gate="G$1" pin="2"/>
<wire x1="274.32" y1="129.54" x2="274.32" y2="172.72" width="0.1524" layer="91"/>
<pinref part="L1" gate="G$1" pin="2"/>
<wire x1="261.62" y1="157.48" x2="261.62" y2="129.54" width="0.1524" layer="91"/>
<wire x1="261.62" y1="129.54" x2="274.32" y2="129.54" width="0.1524" layer="91"/>
<junction x="274.32" y="129.54"/>
<wire x1="297.18" y1="152.4" x2="297.18" y2="129.54" width="0.1524" layer="91"/>
<wire x1="274.32" y1="129.54" x2="297.18" y2="129.54" width="0.1524" layer="91"/>
<pinref part="LED1" gate="G$1" pin="C"/>
</segment>
</net>
<net name="N$11" class="0">
<segment>
<pinref part="U1" gate="G$1" pin="VDRIVE"/>
<wire x1="213.36" y1="180.34" x2="218.44" y2="180.34" width="0.1524" layer="91"/>
<wire x1="218.44" y1="180.34" x2="218.44" y2="165.1" width="0.1524" layer="91"/>
<pinref part="Q1" gate="A" pin="G"/>
<wire x1="218.44" y1="165.1" x2="231.14" y2="165.1" width="0.1524" layer="91"/>
<pinref part="R5" gate="G$1" pin="2"/>
<wire x1="218.44" y1="162.56" x2="218.44" y2="165.1" width="0.1524" layer="91"/>
<junction x="218.44" y="165.1"/>
</segment>
</net>
<net name="N$2" class="0">
<segment>
<pinref part="V+" gate="1" pin="P"/>
<pinref part="FB1" gate="G$1" pin="1"/>
<wire x1="60.96" y1="190.5" x2="71.12" y2="190.5" width="0.1524" layer="91"/>
</segment>
</net>
<net name="N$3" class="0">
<segment>
<pinref part="FB1" gate="G$1" pin="2"/>
<pinref part="D1" gate="1" pin="A"/>
<wire x1="86.36" y1="190.5" x2="99.06" y2="190.5" width="0.1524" layer="91"/>
</segment>
</net>
<net name="GND" class="0">
<segment>
<pinref part="C1" gate="G$1" pin="2"/>
<wire x1="116.84" y1="177.8" x2="116.84" y2="175.26" width="0.1524" layer="91"/>
<pinref part="SUPPLY1" gate="GND" pin="GND"/>
</segment>
<segment>
<pinref part="U1" gate="G$1" pin="GND1"/>
<wire x1="182.88" y1="180.34" x2="177.8" y2="180.34" width="0.1524" layer="91"/>
<wire x1="177.8" y1="180.34" x2="177.8" y2="175.26" width="0.1524" layer="91"/>
<pinref part="U1" gate="G$1" pin="GND2"/>
<wire x1="182.88" y1="175.26" x2="177.8" y2="175.26" width="0.1524" layer="91"/>
<junction x="177.8" y="175.26"/>
<wire x1="177.8" y1="170.18" x2="177.8" y2="175.26" width="0.1524" layer="91"/>
<pinref part="SUPPLY3" gate="GND" pin="GND"/>
</segment>
<segment>
<pinref part="Q1" gate="A" pin="S"/>
<wire x1="236.22" y1="162.56" x2="236.22" y2="152.4" width="0.1524" layer="91"/>
<pinref part="SUPPLY4" gate="GND" pin="GND"/>
</segment>
<segment>
<pinref part="GND" gate="1" pin="P"/>
<pinref part="SUPPLY2" gate="GND" pin="GND"/>
<wire x1="60.96" y1="170.18" x2="68.58" y2="170.18" width="0.1524" layer="91"/>
<wire x1="68.58" y1="170.18" x2="68.58" y2="167.64" width="0.1524" layer="91"/>
</segment>
<segment>
<pinref part="R3" gate="G$1" pin="1"/>
<pinref part="SUPPLY5" gate="GND" pin="GND"/>
</segment>
<segment>
<pinref part="D2" gate="G$1" pin="A"/>
<pinref part="SUPPLY6" gate="GND" pin="GND"/>
</segment>
<segment>
<pinref part="R5" gate="G$1" pin="1"/>
<pinref part="SUPPLY7" gate="GND" pin="GND"/>
</segment>
</net>
<net name="CHASSIS" class="0">
<segment>
<pinref part="LED1" gate="G$1" pin="HEATSINK"/>
<pinref part="U$1" gate="G$1" pin="CHASSIS"/>
<wire x1="302.26" y1="157.48" x2="320.04" y2="157.48" width="0.1524" layer="91"/>
<wire x1="320.04" y1="157.48" x2="320.04" y2="149.86" width="0.1524" layer="91"/>
</segment>
</net>
<net name="N$1" class="0">
<segment>
<pinref part="D2" gate="G$1" pin="C"/>
<pinref part="R1" gate="G$1" pin="1"/>
<wire x1="144.78" y1="167.64" x2="144.78" y2="172.72" width="0.1524" layer="91"/>
<pinref part="R2" gate="G$1" pin="2"/>
<wire x1="144.78" y1="172.72" x2="144.78" y2="175.26" width="0.1524" layer="91"/>
<wire x1="160.02" y1="170.18" x2="160.02" y2="172.72" width="0.1524" layer="91"/>
<wire x1="160.02" y1="172.72" x2="144.78" y2="172.72" width="0.1524" layer="91"/>
<junction x="144.78" y="172.72"/>
</segment>
</net>
<net name="N$6" class="0">
<segment>
<pinref part="R3" gate="G$1" pin="2"/>
<pinref part="R2" gate="G$1" pin="1"/>
<wire x1="160.02" y1="152.4" x2="160.02" y2="154.94" width="0.1524" layer="91"/>
<wire x1="160.02" y1="154.94" x2="160.02" y2="160.02" width="0.1524" layer="91"/>
<wire x1="160.02" y1="154.94" x2="170.18" y2="154.94" width="0.1524" layer="91"/>
<wire x1="170.18" y1="154.94" x2="170.18" y2="185.42" width="0.1524" layer="91"/>
<junction x="160.02" y="154.94"/>
<pinref part="U1" gate="G$1" pin="EN/PWM"/>
<wire x1="170.18" y1="185.42" x2="182.88" y2="185.42" width="0.1524" layer="91"/>
</segment>
</net>
</nets>
</sheet>
</sheets>
</schematic>
</drawing>
<compatibility>
<note version="6.3" minversion="6.2.2" severity="warning">
Since Version 6.2.2 text objects can contain more than one line,
which will not be processed correctly with this version.
</note>
</compatibility>
</eagle>
